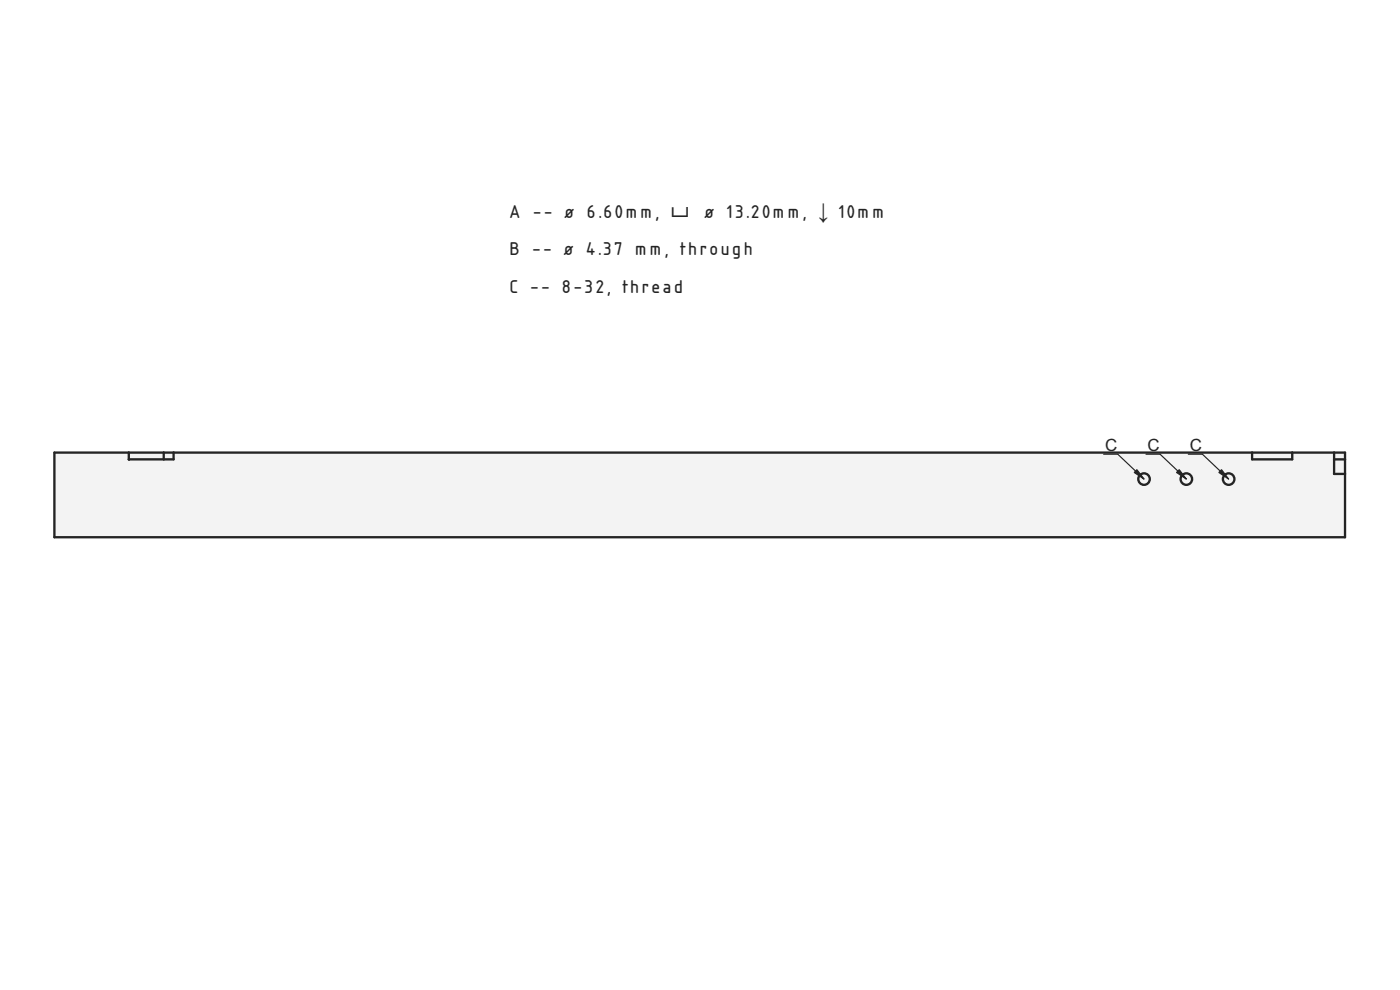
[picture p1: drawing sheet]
<svg xmlns="http://www.w3.org/2000/svg" width="420mm" height="297mm" viewBox="0 0 420 297" stroke-linecap="round" stroke-linejoin="round" font-family="sans-serif">
<g fill="#f1f3f5">
<path d="M16.3 135.8h387.4v25.4h-387.4z" fill-rule="evenodd"/>
<path d="M16.3 135.8h22.4v2h13.4v-2h323.7v2h12v-2h12.6v6.4h3.3v19h-387.4z" fill-rule="evenodd"/>
<path d="M375.8 135.8h12v2h-12z" fill-rule="evenodd"/>
<path d="M38.7 135.8h10.4v2h-10.4z" fill-rule="evenodd"/>
<path d="M400.4 137.8h3.3v4.4h-3.3z" fill-rule="evenodd"/>
<path d="M400.4 135.8h3.3v2h-3.3z" fill-rule="evenodd"/>
<path d="M49.1 135.8h3v2h-3z" fill-rule="evenodd"/>
<circle cx="368.7" cy="143.7" r="1.73"/>
<circle cx="356" cy="143.7" r="1.73"/>
<circle cx="343.3" cy="143.7" r="1.73"/>
</g>
<g fill="none" stroke="#212529" stroke-width=".7">
<path d="M16.3 135.8h387.4v25.4h-387.4zM38.7 135.8v2h13.4v-2M49.1 135.8v2M375.8 135.8v2h12v-2M400.4 135.8v6.4h3.3M400.4 137.8h3.3"/>
<circle cx="343.3" cy="143.7" r="1.73"/>
<circle cx="356" cy="143.7" r="1.73"/>
<circle cx="368.7" cy="143.7" r="1.73"/>
</g>
<path d="M210 148.5h.1" fill="none" stroke="#000" stroke-width=".3"/>
<path d="M335.5 136.3l7.8 7.4" fill="none" stroke="#212529" stroke-width=".35"/>
<path d="M341.2 140.9l2.1 2.8-2.9-1.9z" fill="#212529" stroke="#212529" stroke-width=".35"/>
<path d="M331.2 136.3h4.3z" fill="#f1f3f5" stroke="#212529" stroke-width=".35"/>
<path d="M210 148.5h.1" fill="none" stroke="#000" stroke-width=".3"/>
<path d="M348.2 136.3l7.8 7.4" fill="none" stroke="#212529" stroke-width=".35"/>
<path d="M353.9 140.9l2.1 2.8-2.9-1.9z" fill="#212529" stroke="#212529" stroke-width=".35"/>
<path d="M343.9 136.3h4.3z" fill="#f1f3f5" stroke="#212529" stroke-width=".35"/>
<path d="M210 148.5h.1" fill="none" stroke="#000" stroke-width=".3"/>
<path d="M360.9 136.3l7.8 7.4" fill="none" stroke="#212529" stroke-width=".35"/>
<path d="M366.6 140.9l2.1 2.8-2.9-1.9z" fill="#212529" stroke="#212529" stroke-width=".35"/>
<path d="M356.6 136.3h4.3z" fill="#f1f3f5" stroke="#212529" stroke-width=".35"/>
<g font-size="6.7" fill="#212529">
<text x="152.9" y="65.4">A -- ø 6.60mm, ⌴ ø 13.20mm, ↓ 10mm</text>
<text x="152.9" y="76.6">B -- ø 4.37 mm, through</text>
<text x="152.9" y="87.8">C -- 8-32, thread</text>
</g>
<g font-size="4.6" fill="#212529">
<text x="331.7" y="135.3">C</text>
<text x="344.4" y="135.3">C</text>
<text x="357.1" y="135.3">C</text>
</g>
</svg>
